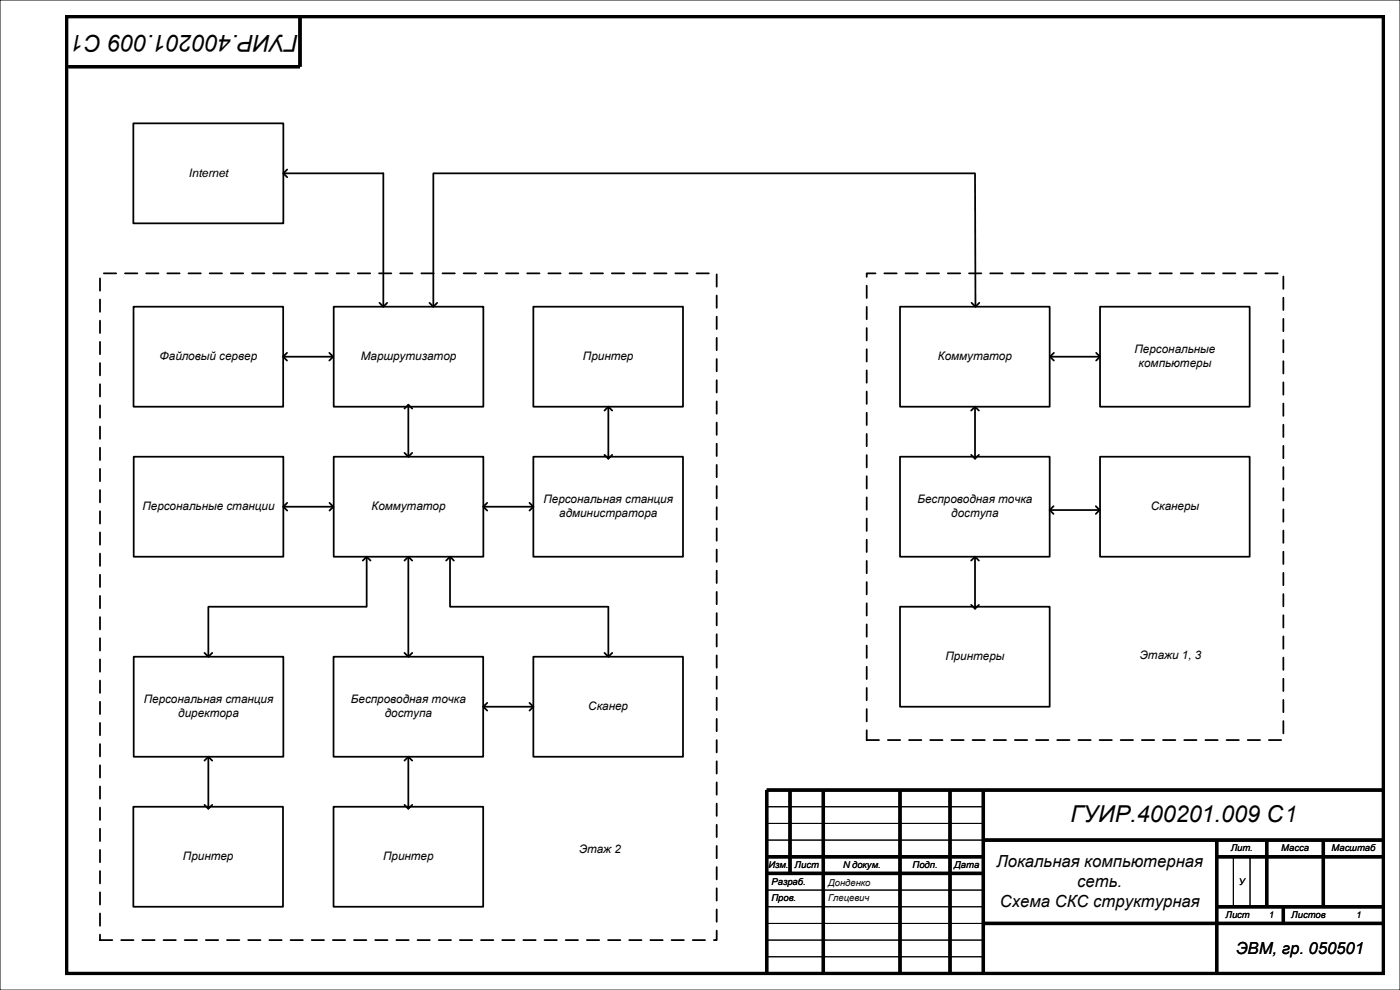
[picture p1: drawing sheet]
<svg xmlns="http://www.w3.org/2000/svg" width="420mm" height="297mm" viewBox="0 0 420 297" stroke-linecap="round" stroke-linejoin="round" font-family="sans-serif">
<path d="M0 0h420v297h-420zM230 242h65M230 247h65M230 252h65M370 257v15M375 257v15M230 272h65M230 277h65M230 267h65M230 282h65M230 287h65" fill="none" stroke="#000" stroke-width=".3"/>
<g fill="none" stroke="#000" stroke-width="1" stroke-linecap="butt">
<path d="M20 5h395v287h-395zM90 5v15h-69.5M237 237v25M247 237v55M270 237v55M285 237v55M295 237v55M415 237h-185v55M230 257h65M295 252h120M365 252v40M365 257h50"/>
<path d="M380 252v20M397 252v20M230 262h65M295 277h120M365 272h50M385 272v5"/>
</g>
<g fill="none" stroke="#000" stroke-width=".53">
<path d="M40 37h45v30h-45zM85 52h30v40M86.2 50.8l-1.2 1.2 1.2 1.2M40.1 92h44.8v30h-44.8zM100.1 92h44.9v30h-44.9zM113.8 90.8l1.2 1.2 1.2-1.2M128.8 90.8l1.2 1.2 1.2-1.2M130 92v-40h162.5l.1 40M160 92h44.9v30h-44.9zM270 92h44.9v30h-44.9zM293.8 90.8l-1.2 1.2-1.1-1.2M330 92h44.9v30h-44.9z"/>
<path d="M84.9 107h15M86.1 105.8l-1.2 1.2 1.2 1.2M98.8 105.8l1.1 1.2-1.1 1.2M315 107h15M316.2 105.8l-1.2 1.2 1.2 1.2M328.8 105.8l1.2 1.2-1.2 1.2M40.1 137h44.9v30h-44.9zM100.1 137h44.9v30h-44.9zM121.3 122.6l1.2-1.2 1.2 1.2M121.3 135.8l1.2 1.2 1.2-1.2M122.5 121.4v15.6M160 137h44.9v30h-44.9z"/>
<path d="M181.3 123.2l1.2-1.2 1.2 1.2M181.3 136.4l1.2 1.2 1.2-1.2M182.5 122v15.6M270 137h44.9v30h-44.9zM291.3 123.2l1.2-1.2 1.2 1.2M291.3 136.4l1.2 1.2 1.2-1.2M292.5 122v15.6M330 137h44.9v30h-44.9zM85 152h15M86.2 150.8l-1.2 1.2 1.2 1.2M98.8 150.8l1.2 1.2-1.2 1.2M145 152h15"/>
<path d="M146.2 150.8l-1.2 1.2 1.2 1.2M158.8 150.8l1.2 1.2-1.2 1.2M314.9 153h15M316.1 151.8l-1.2 1.2 1.2 1.2M328.7 151.8l1.2 1.2-1.2 1.2M108.8 168.2l1.2-1.2 1.2 1.2M110 167v15h-47.5v15M121.3 168.2l1.2-1.2 1.2 1.2M122.5 167v30M133.8 168.2l1.2-1.2 1.2 1.2M135 167v15h47.5v15M291.3 168.2l1.2-1.2 1.2 1.2"/>
<path d="M292.5 167v15.6M40.1 197h44.9v30h-44.9zM61.3 195.8l1.2 1.2 1.2-1.2M100.1 197h44.8v30h-44.8zM121.3 195.8l1.2 1.2 1.2-1.2M160 197h44.9v30h-44.9zM181.3 195.8l1.2 1.2 1.2-1.2M270 182h44.9v30h-44.9zM291.3 181.4l1.2 1.2 1.2-1.2M145 212h15M146.2 210.8l-1.2 1.2 1.2 1.2M158.8 210.8l1.2 1.2-1.2 1.2"/>
<path d="M61.3 228.2l1.2-1.2 1.2 1.2M62.5 227v15.6M121.3 228.2l1.2-1.2 1.2 1.2M122.5 227v15.6M40 242h44.9v30h-44.9zM61.3 241.4l1.2 1.2 1.2-1.2M100.1 242h44.8v30h-44.8zM121.3 241.4l1.2 1.2 1.2-1.2"/>
</g>
<path d="M30 82h185v200h-185zM260 82h125v140h-125z" fill="none" stroke="#000" stroke-width=".53" stroke-dasharray="3.7 2.6"/>
<g font-size="7">
<text x="89.5" y="10.4" transform="rotate(-180 89.5 10.4)">ГУИР.400201.009 С1</text>
<text x="321.1" y="246.6">ГУИР.400201.009 С1</text>
</g>
<g font-size="5">
<text x="298.9" y="260">Локальная компьютерная</text>
<text x="323.2" y="266">сеть.</text>
<text x="299.9" y="272">Схема СКС структурная</text>
<text x="370.8" y="286">ЭВМ, гр. 050501</text>
</g>
<g font-size="3.5">
<text x="56.6" y="53.1">Internet</text>
<text x="340.3" y="106">Персональные</text>
<text x="47.9" y="108.1">Файловый сервер</text>
<text x="108.2" y="108.1">Маршрутизатор</text>
<text x="174.9" y="108.1">Принтер</text>
<text x="281.4" y="108.1">Коммутатор</text>
<text x="341.6" y="110.2">компьютеры</text>
<text x="42.7" y="153.1">Персональные станции</text>
<text x="111.4" y="153.1">Коммутатор</text>
<text x="163" y="151">Персональная станция</text>
<text x="167.8" y="155.2">администратора</text>
<text x="275.2" y="151">Беспроводная точка</text>
<text x="285.4" y="155.2">доступа</text>
<text x="345.2" y="153.1">Сканеры</text>
<text x="342" y="197.8">Этажи 1, 3</text>
<text x="283.6" y="198.1">Принтеры</text>
<text x="43.1" y="211">Персональная станция</text>
<text x="53.5" y="215.2">директора</text>
<text x="105.3" y="211">Беспроводная точка</text>
<text x="115.4" y="215.2">доступа</text>
<text x="176.5" y="213.1">Сканер</text>
<text x="173.7" y="255.9">Этаж 2</text>
<text x="54.9" y="258.1">Принтер</text>
<text x="114.9" y="258.1">Принтер</text>
</g>
<g font-size="2.8">
<text x="369.2" y="255.4">Лит.</text>
<text x="384.4" y="255.4">Масса</text>
<text x="399.5" y="255.4">Масштаб</text>
<text x="230.5" y="260.4">Изм.</text>
<text x="238.4" y="260.4">Лист</text>
<text x="252.8" y="260.4">N докум.</text>
<text x="273.8" y="260.4">Подп.</text>
<text x="286.3" y="260.4">Дата</text>
<text x="231.4" y="265.4">Разраб.</text>
<text x="248.4" y="265.7">Донденко</text>
<text x="371.6" y="265.4">У</text>
<text x="231.4" y="270.4">Пров.</text>
<text x="248.4" y="270.4">Глецевич</text>
<text x="367.6" y="275.4">Лист</text>
<text x="380.5" y="275.4">1</text>
<text x="387.4" y="275.4">Листов</text>
<text x="406.8" y="275.4">1</text>
</g>
</svg>
